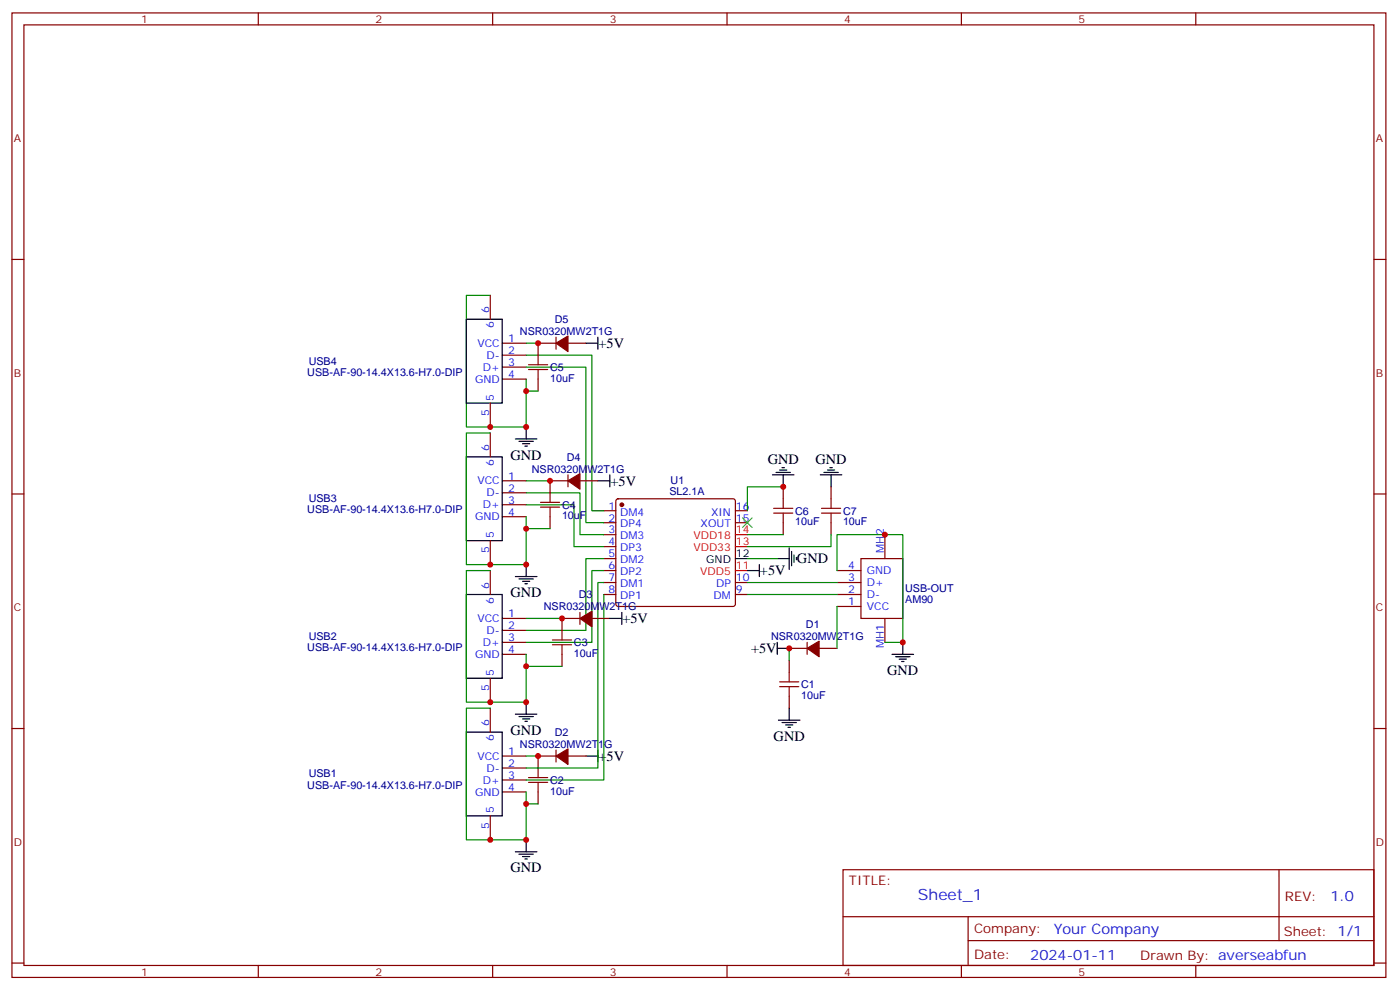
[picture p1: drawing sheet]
<svg xmlns="http://www.w3.org/2000/svg" width="413mm" height="292mm" viewBox="0 0 413 292" stroke-linecap="round" stroke-linejoin="round" font-family="sans-serif">
<g fill="none" stroke="#870000" stroke-width=".35">
<path d="M3.5 3.8h405.4v284.3h-405.4zM7.1 7.3h398.2v277.3h-398.2zM76.2 3.8v3.5M145.3 3.8v3.5M214.5 3.8v3.5M283.6 3.8v3.5M352.8 3.8v3.5M3.5 76.5h3.6M405.3 76.5h3.6M144.6 87.1v7M164 99.4v3.5M144.6 118.8v7.1"/>
<path d="M148.2 101.2h7M148.2 104.7h7M148.2 108.2h7M148.2 111.8h7M158.7 111.8v3.5M164 101.2h-5.3v3.5M167.6 101.2h5.3M144.6 127.6v7.1M167.6 140v3.5M3.5 145.6h3.6M144.6 159.4v7M148.2 141.7h7"/>
<path d="M148.2 145.3h7M148.2 148.8h7M148.2 152.3h7M162.3 152.3v3.6M167.6 141.7h-5.3v3.6M171.1 141.7h5.3M178.2 150.6h3.5M178.2 154.1h3.5M178.2 157.6h3.5M181.9 147.2l.5-.2h33.9l.5 .2 .2 .5v30.4l-.3 .5-.4 .2h-33.9l-.5-.2-.2-.5v-30.4zM217 150.6h3.5M217 154.1h3.5"/>
<path d="M231.1 143.5v3.5M231.1 154.1v3.5M245.2 143.5v3.5M245.2 154.1v3.5M261.1 157.6v7.1M405.3 145.6h3.6M144.6 168.2v7.1M178.2 168.2h3.5M178.2 171.7h3.5M178.2 175.3h3.5M178.2 161.1h3.5M178.2 164.7h3.5"/>
<path d="M217 171.7h3.5M217 175.3h3.5M246.9 168.2h7.1M246.9 171.7h7.1M246.9 175.3h7.1M246.9 178.8h7.1M254 164.7h12.3v17.6h-12.3zM144.6 200v7M148.2 182.3h7M148.2 185.8h7M148.2 189.4h7M148.2 192.9h7"/>
<path d="M165.8 192.9v3.5M171.1 182.3h-5.3v3.5M171.1 180.6v3.5M174.6 182.3h5.3M232.8 191.1h5.3M232.8 194.7v3.5M238.1 189.4v3.5M241.7 191.1h5.2M261.1 182.3v7.1M3.5 214.8h3.6M144.6 208.8v7M232.8 205.2v3.6"/>
<path d="M405.3 214.8h3.6M148.2 222.9h7M148.2 226.4h7M148.2 229.9h7M148.2 233.5h7M158.7 233.5v3.5M164 222.9h-5.3v3.5M164 221.1v3.5M167.6 222.9h5.3M144.6 240.5v7.1M248.7 256.4h156.6v28.2h-156.6zM377.3 256.4v20.9"/>
<path d="M248.7 270.2h156.5M285.6 277.3h119.6M285.6 270.2v14.2M3.5 283.9h3.6M76.2 284.6v3.5M145.3 284.6v3.5M214.5 284.6v3.5M283.6 284.6v3.5M352.8 284.6v3.5M405.3 283.9h3.6"/>
</g>
<g fill="none" stroke="#000" stroke-width=".35">
<path d="M137.6 94.1h10.6v24.7h-10.6zM176.4 99.4v3.5M172.9 101.2h3.5M137.6 134.7h10.6v24.7h-10.6zM152 129.4h6.4M153.1 130.1h4.2M154.2 130.8h2.1M154.9 131.5h.7M155.2 125.9v3.5M179.9 140v3.5M227.9 140h6.3M229 139.3h4.2"/>
<path d="M230 138.6h2.1M230.7 137.9h.7M231.1 140v3.5M242 140h6.4M243.1 139.3h4.2M244.1 138.6h2.1M244.8 137.9h.7M245.2 140v3.5M176.4 141.7h3.5M137.6 175.3h10.6v24.7h-10.6zM152 170h6.4M153.1 170.7h4.2"/>
<path d="M154.2 171.4h2.1M154.9 172.1h.7M155.2 166.4v3.6M217 164.7h3.5M220.5 168.2h3.5M224 166.4v3.6M229.3 164.7h3.5M232.8 161.5v6.4M233.5 162.6v4.2M234.2 163.6v2.1M234.9 164.3v.7M179.9 182.3h3.5"/>
<path d="M183.4 180.6v3.5M229.3 191.1h3.5M229.3 189.4v3.5M263.2 192.9h6.3M264.2 193.6h4.3M265.3 194.3h2.1M266 195h.7M266.3 189.4v3.5M137.6 215.8h10.6v24.7h-10.6zM152 210.5h6.4M153.1 211.2h4.2M154.2 211.9h2.1"/>
<path d="M154.9 212.7h.7M155.2 207v3.5M229.7 212.3h6.3M230.7 213h4.2M231.8 213.7h2.1M232.5 214.4h.7M232.8 208.8v3.5M172.9 222.9h3.5M176.4 221.1v3.5M152 251.1h6.4M153.1 251.8h4.2M154.2 252.5h2.1"/>
<path d="M154.9 253.2h.7M155.2 247.6v3.5"/>
</g>
<g fill="#870000" stroke="#870000" stroke-width=".35">
<path d="M238.1 191.1l3.6-2.1v4.6z"/>
<path d="M164 222.9l3.6-2.1v4.6z"/>
<path d="M171.1 182.3l3.5-2.1v4.6z"/>
<path d="M167.6 141.7l3.5-2.1v4.6z"/>
<path d="M164 101.2l3.6-2.1v4.5z"/>
<circle cx="183.4" cy="148.8" r=".53"/>
</g>
<path d="M217 157.6h3.5M217 168.2h3.5M217 161.1h3.5" fill="none" stroke="#f00" stroke-width=".35"/>
<g fill="none" stroke="#008700" stroke-width=".35">
<path d="M144.6 87.1h-7v38.8h17.6v-14.1M155.2 108.2h17.7v45.9h5.3M155.2 104.7h19.4v45.9h3.6M155.2 101.2h3.5M155.2 115.3h3.5M144.6 127.6h-7v38.8h17.6v-14.1M155.2 148.8h14.1v12.3h8.9M155.2 145.3h15.9v12.3h7.1M155.2 141.7h7.1M155.2 155.9h7.1M220.5 157.6h10.6M231.1 143.5h-10.6v7.1"/>
<path d="M245.2 157.6v3.5h-24.7M144.6 168.2h-7v38.8h17.6v-14.1M178.2 175.3v54.6h-23M178.2 168.2h-3.6v21.2h-19.4M178.2 164.7h-5.3v21.1h-17.7M178.2 171.7h-1.8v54.7h-21.2M220.5 171.7h26.4M220.5 175.3h26.4M220.5 164.7h8.8M246.9 168.2v-10.6h19.4v31.8h-5.2M246.9 178.8v12.3M155.2 182.3h10.6"/>
<path d="M155.2 196.4h10.6M232.8 191.1v3.6M144.6 208.8h-7v38.8h17.6v-14.1M155.2 222.9h3.5M155.2 237h3.5"/>
</g>
<g fill="none" stroke="#a10000" stroke-width=".35">
<path d="M155.9 108.9h5.7M155.9 107.5h5.7M158.7 104.7v2.8M158.7 108.9v2.9M159.5 149.5h5.6M159.5 148.1h5.6M162.3 145.3v2.8M162.3 149.5v2.8M228.2 149.9h5.7M228.2 151.3h5.7M231.1 147v2.9M231.1 151.3v2.8"/>
<path d="M242.4 149.9h5.6M242.4 151.3h5.6M245.2 147v2.9M245.2 151.3v2.8M163 190.1h5.6M163 188.7h5.6M165.8 185.8v2.9M165.8 190.1v2.8M232.8 198.2v2.8M230 202.4h5.7M230 201h5.7M232.8 202.4v2.8"/>
<path d="M155.9 230.6h5.7M155.9 229.2h5.7M158.7 226.4v2.8M158.7 230.6v2.9"/>
</g>
<path d="M219.1 152.7l2.8 2.8M221.9 152.7l-2.8 2.8" fill="none" stroke="#3c3" stroke-width=".35"/>
<g fill="#c00">
<circle cx="261.1" cy="157.6" r=".88"/>
<circle cx="144.6" cy="247.6" r=".88"/>
<circle cx="266.3" cy="189.4" r=".88"/>
<circle cx="155.2" cy="247.6" r=".88"/>
<circle cx="144.6" cy="207" r=".88"/>
<circle cx="144.6" cy="166.4" r=".88"/>
<circle cx="144.6" cy="125.9" r=".88"/>
<circle cx="155.2" cy="207" r=".88"/>
<circle cx="155.2" cy="166.4" r=".88"/>
<circle cx="155.2" cy="125.9" r=".88"/>
<circle cx="232.8" cy="191.1" r=".88"/>
<circle cx="158.8" cy="222.9" r=".88"/>
<circle cx="155.2" cy="237" r=".88"/>
<circle cx="165.8" cy="182.3" r=".88"/>
<circle cx="155.2" cy="196.4" r=".88"/>
<circle cx="162.3" cy="141.7" r=".88"/>
<circle cx="155.2" cy="155.9" r=".88"/>
<circle cx="158.8" cy="101.2" r=".88"/>
<circle cx="155.2" cy="115.3" r=".88"/>
<circle cx="231.1" cy="143.5" r=".88"/>
</g>
<text font-size="4.6" fill="#00f" x="270.8" y="265.4">Sheet_1</text>
<g font-size="4.2">
<text x="176.6" y="102.6">+5V</text>
<text x="150.6" y="135.5">GND</text>
<text x="226.5" y="136.8">GND</text>
<text x="240.6" y="136.8">GND</text>
<text x="180.1" y="143.2">+5V</text>
<text x="235.1" y="166.1">GND</text>
<text x="224.2" y="169.6">+5V</text>
<text x="150.6" y="176.1">GND</text>
<text x="183.6" y="183.8">+5V</text>
<text x="221.6" y="192.6">+5V</text>
<text x="261.8" y="199">GND</text>
<text x="150.6" y="216.6">GND</text>
<text x="228.2" y="218.4">GND</text>
<text x="176.6" y="224.3">+5V</text>
<text x="150.6" y="257.2">GND</text>
</g>
<g font-size="4.2" fill="#00f">
<text x="392.5" y="265.7">1.0</text>
<text x="310.9" y="275.2">Your Company</text>
<text x="304" y="283">2024-01-11</text>
</g>
<g font-size="3.9" fill="#800">
<text x="250.5" y="261">TITLE:</text>
<text x="379.1" y="265.7">REV:</text>
<text x="287.4" y="275.2">Company:</text>
<text x="378.7" y="275.8">Sheet: 1/1</text>
<text x="287.4" y="282.9">Date:</text>
<text x="336.4" y="282.9">Drawn By: averseabfun</text>
</g>
<g font-size="3.2" fill="#800">
<text x="41.6" y="6.8">1</text>
<text x="110.8" y="6.8">2</text>
<text x="179.9" y="6.8">3</text>
<text x="249.1" y="6.8">4</text>
<text x="318.2" y="6.8">5</text>
<text x="4.1" y="41.9">A</text>
<text x="405.9" y="41.9">A</text>
<text x="4.1" y="111.1">B</text>
<text x="405.9" y="111.1">B</text>
<text x="4.1" y="180.2">C</text>
<text x="405.9" y="180.2">C</text>
<text x="4.1" y="249.3">D</text>
<text x="405.9" y="249.3">D</text>
<text x="41.6" y="287.6">1</text>
<text x="110.8" y="287.6">2</text>
<text x="179.9" y="287.6">3</text>
<text x="249.1" y="287.6">4</text>
<text x="318.2" y="287.6">5</text>
</g>
<g font-size="3.2" fill="#00f">
<text x="144.3" y="92.4" transform="rotate(-90 144.3 92.4)">6</text>
<text x="145.7" y="96.8" transform="rotate(-90 145.7 96.8)">6</text>
<text x="149.9" y="100.8">1</text>
<text x="140.9" y="102.2">VCC</text>
<text x="143.6" y="105.8">D-</text>
<text x="149.9" y="104.4">2</text>
<text x="149.9" y="107.9">3</text>
<text x="140.2" y="112.8">GND</text>
<text x="142.4" y="109.3">D+</text>
<text x="149.9" y="111.4">4</text>
<text x="145.7" y="118.1" transform="rotate(-90 145.7 118.1)">5</text>
<text x="144.3" y="122.6" transform="rotate(-90 144.3 122.6)">5</text>
<text x="144.3" y="132.9" transform="rotate(-90 144.3 132.9)">6</text>
<text x="145.7" y="137.4" transform="rotate(-90 145.7 137.4)">6</text>
<text x="140.9" y="142.8">VCC</text>
<text x="149.9" y="141.4">1</text>
<text x="142.4" y="149.9">D+</text>
<text x="143.6" y="146.3">D-</text>
<text x="149.9" y="144.9">2</text>
<text x="149.9" y="148.4">3</text>
<text x="140.2" y="153.4">GND</text>
<text x="149.9" y="152">4</text>
<text x="179.5" y="150.2">1</text>
<text x="179.5" y="153.7">2</text>
<text x="183" y="152">DM4</text>
<text x="183" y="155.5">DP4</text>
<text x="206.7" y="155.5">XOUT</text>
<text x="209.8" y="152">XIN</text>
<text x="217.1" y="153.7">15</text>
<text x="217.1" y="150.2">16</text>
<text x="145.7" y="158.7" transform="rotate(-90 145.7 158.7)">5</text>
<text x="179.5" y="157.3">3</text>
<text x="179.5" y="160.8">4</text>
<text x="183" y="159">DM3</text>
<text x="144.3" y="163.2" transform="rotate(-90 144.3 163.2)">5</text>
<text x="179.5" y="164.3">5</text>
<text x="179.5" y="167.9">6</text>
<text x="183" y="162.6">DP3</text>
<text x="183" y="166.1">DM2</text>
<text x="250.2" y="167.9">4</text>
<text x="260.7" y="162.9" transform="rotate(-90 260.7 162.9)">MH2</text>
<text x="144.3" y="173.5" transform="rotate(-90 144.3 173.5)">6</text>
<text x="179.5" y="171.4">7</text>
<text x="183" y="169.6">DP2</text>
<text x="183" y="173.1">DM1</text>
<text x="211.3" y="173.1">DP</text>
<text x="217.1" y="171.4">10</text>
<text x="250.2" y="171.4">3</text>
<text x="255.8" y="169.3">GND</text>
<text x="255.8" y="172.8">D+</text>
<text x="145.7" y="178" transform="rotate(-90 145.7 178)">6</text>
<text x="179.5" y="174.9">8</text>
<text x="183" y="176.7">DP1</text>
<text x="210.5" y="176.7">DM</text>
<text x="217.1" y="174.9">9</text>
<text x="250.2" y="174.9">2</text>
<text x="250.2" y="178.4">1</text>
<text x="255.8" y="176.3">D-</text>
<text x="255.8" y="179.8">VCC</text>
<text x="140.9" y="183.4">VCC</text>
<text x="149.9" y="182">1</text>
<text x="149.9" y="185.5">2</text>
<text x="142.4" y="190.4">D+</text>
<text x="143.6" y="186.9">D-</text>
<text x="149.9" y="189">3</text>
<text x="260.7" y="191.2" transform="rotate(-90 260.7 191.2)">MH1</text>
<text x="140.2" y="194">GND</text>
<text x="149.9" y="192.5">4</text>
<text x="144.3" y="203.7" transform="rotate(-90 144.3 203.7)">5</text>
<text x="145.7" y="199.2" transform="rotate(-90 145.7 199.2)">5</text>
<text x="144.3" y="214.1" transform="rotate(-90 144.3 214.1)">6</text>
<text x="145.7" y="218.6" transform="rotate(-90 145.7 218.6)">6</text>
<text x="140.9" y="223.9">VCC</text>
<text x="143.6" y="227.5">D-</text>
<text x="149.9" y="222.5">1</text>
<text x="149.9" y="226.1">2</text>
<text x="142.4" y="231">D+</text>
<text x="149.9" y="229.6">3</text>
<text x="149.9" y="233.1">4</text>
<text x="140.2" y="234.5">GND</text>
<text x="145.7" y="239.8" transform="rotate(-90 145.7 239.8)">5</text>
<text x="144.3" y="244.3" transform="rotate(-90 144.3 244.3)">5</text>
</g>
<g font-size="3.2" fill="#000080">
<text x="163.7" y="95.3">D5</text>
<text x="153.4" y="98.8">NSR0320MW2T1G</text>
<text x="91.1" y="107.5">USB4</text>
<text x="90.7" y="110.8">USB-AF-90-14.4X13.6-H7.0-DIP</text>
<text x="162.3" y="112.6">10uF</text>
<text x="162.3" y="109.3">C5</text>
<text x="167.2" y="135.8">D4</text>
<text x="156.9" y="139.3">NSR0320MW2T1G</text>
<text x="197.8" y="142.7">U1</text>
<text x="91.1" y="148.1">USB3</text>
<text x="165.8" y="149.9">C4</text>
<text x="197.5" y="145.9">SL2.1A</text>
<text x="90.7" y="151.4">USB-AF-90-14.4X13.6-H7.0-DIP</text>
<text x="165.8" y="153.1">10uF</text>
<text x="234.6" y="154.9">10uF</text>
<text x="234.6" y="151.7">C6</text>
<text x="248.7" y="154.9">10uF</text>
<text x="248.7" y="151.7">C7</text>
<text x="160.4" y="179.9">NSR0320MW2T1G</text>
<text x="170.8" y="176.4">D3</text>
<text x="267.1" y="177.8">AM90</text>
<text x="267.1" y="174.6">USB-OUT</text>
<text x="237.8" y="185.2">D1</text>
<text x="90.7" y="191.9">USB-AF-90-14.4X13.6-H7.0-DIP</text>
<text x="91.1" y="188.6">USB2</text>
<text x="169.3" y="190.5">C3</text>
<text x="227.5" y="188.7">NSR0320MW2T1G</text>
<text x="169.3" y="193.7">10uF</text>
<text x="236.4" y="202.8">C1</text>
<text x="236.4" y="206">10uF</text>
<text x="153.4" y="220.5">NSR0320MW2T1G</text>
<text x="163.7" y="217">D2</text>
<text x="90.7" y="232.5">USB-AF-90-14.4X13.6-H7.0-DIP</text>
<text x="91.1" y="229.2">USB1</text>
<text x="162.3" y="231.1">C2</text>
<text x="162.3" y="234.3">10uF</text>
</g>
<g font-size="3.2" fill="#f00">
<text x="204.6" y="159">VDD18</text>
<text x="217.1" y="160.8">13</text>
<text x="217.1" y="157.3">14</text>
<text x="204.6" y="162.6">VDD33</text>
<text x="217.1" y="167.9">11</text>
<text x="206.6" y="169.6">VDD5</text>
</g>
<g font-size="3.2">
<text x="208.4" y="166.1">GND</text>
<text x="217.1" y="164.3">12</text>
</g>
</svg>
